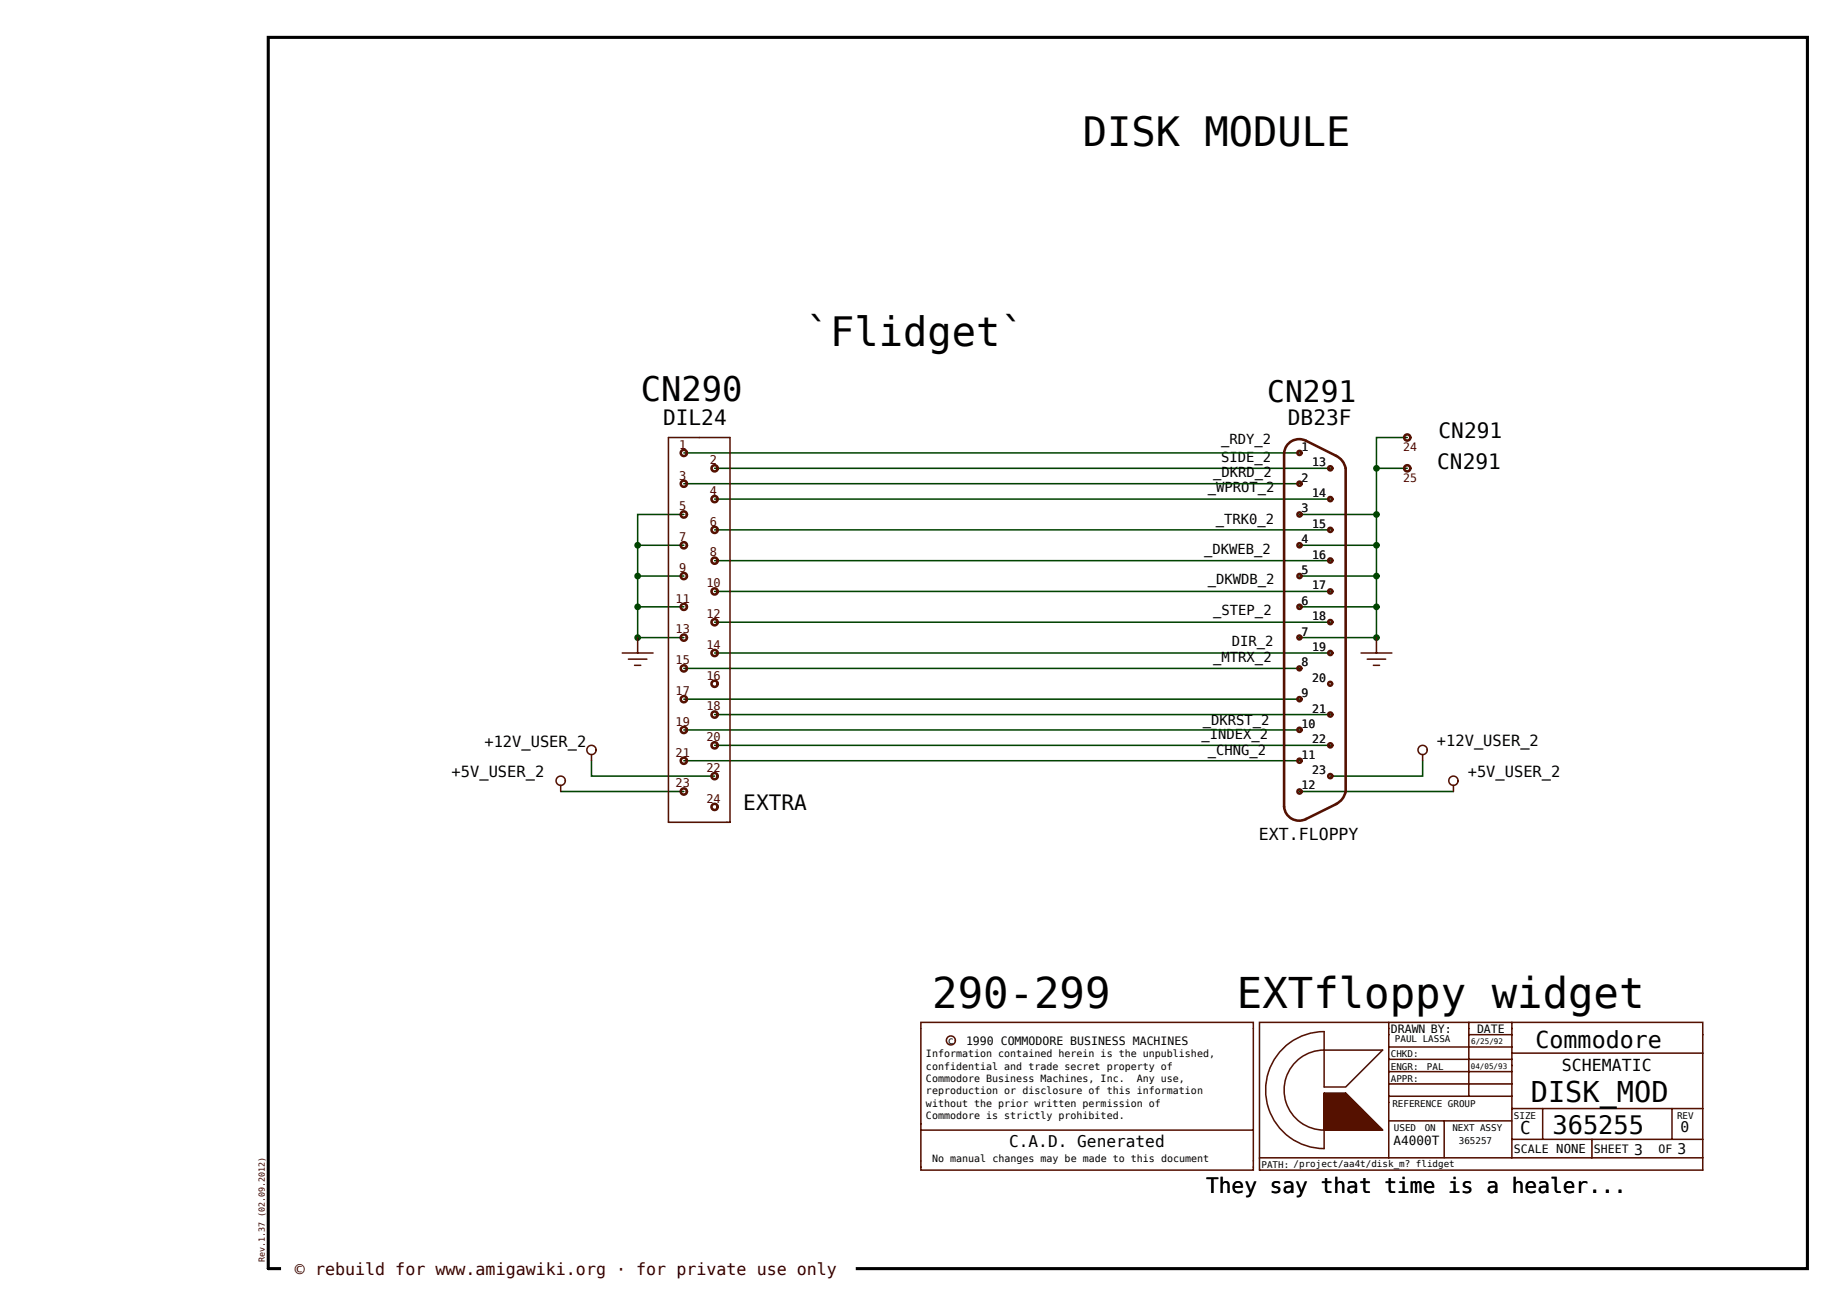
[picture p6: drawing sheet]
<svg xmlns="http://www.w3.org/2000/svg" width="420mm" height="297mm" viewBox="0 0 420 297" stroke-linecap="round" stroke-linejoin="round" font-family="sans-serif">
<g fill="#fff" stroke="#fff" stroke-width=".23">
<path d="M61 8.5h350v280h-350z"/>
<path d="M64 286.1h130.5v4.5h-130.5z"/>
</g>
<path d="M61 8.5h350v280h-350z" fill="none" stroke="#000" stroke-width=".7"/>
<g fill="none" stroke="#040" stroke-width=".35">
<path d="M320 99.5h-7v17.5M155.5 117h-10.5v7M155.5 103h140M155.5 110h140M162.5 106.5h140M162.5 113.5h140M295.5 117h17.5v28h-17.5M313 106.5h7M145 138h10.5M145 131h10.5M155.5 124h-10.5v21h10.5M162.5 120.5h140"/>
<path d="M162.5 127.5h140M162.5 134.5h140M295.5 138h17.5M295.5 131h17.5M295.5 124h17.5M155.5 152h140M155.5 159h140M162.5 141.5h140M162.5 148.5h140M127.5 180h28M134.5 173v3.5h28M155.5 173h140"/>
<path d="M155.5 166h140M162.5 169.5h140M162.5 162.5h140M295.5 180h35M323.5 173v3.5h-21"/>
</g>
<g fill="#040" stroke="#040" stroke-width=".35">
<circle cx="145" cy="131" r=".58"/>
<circle cx="145" cy="138" r=".58"/>
<circle cx="145" cy="145" r=".58"/>
<circle cx="145" cy="124" r=".58"/>
<circle cx="313" cy="138" r=".58"/>
<circle cx="313" cy="145" r=".58"/>
<circle cx="313" cy="131" r=".58"/>
<circle cx="313" cy="124" r=".58"/>
<circle cx="313" cy="117" r=".58"/>
<circle cx="313" cy="106.5" r=".58"/>
</g>
<g fill="none" stroke="#510" stroke-width=".35">
<path d="M152 99.5h14v87.5h-14zM141.5 148.5h7M142.9 149.9h4.2M144.3 151.3h1.4M145 145v3.5M309.5 148.5h7M310.9 149.9h4.2M312.3 151.3h1.4M313 145v3.5M127.5 178.6v1.4M134.5 171.6v1.4M323.5 171.6v1.4"/>
<path d="M330.5 178.6v1.4M291.9 238.3a13.3 13.3 0 0 0-3.1 14.6 13.3 13.3 0 0 0 12.3 8.3v-12.6h4.9l8.4 8.4h-13.3a9.1 9.1 0 0 1-9.1-9.1 9.1 9.1 0 0 1 9.1-9.1h13.3l-8.4 8.4h-4.9v-12.6a13.3 13.3 0 0 0-9.2 3.7zM315.8 232.5v30.8M315.8 238.1h28M334 232.5v16.8M334 235.3h9.8M343.8 232.5v30.8M343.8 239.5h43.4M209.4 257v9.1h75.6v-33.6h-75.6v24.5h75.6M301.1 252.1h8.4M301.1 249.3h5.6M301.1 250h6.3"/>
<path d="M301.1 250.7h7M301.1 251.4h7.7M301.1 252.8h9.1M301.1 253.5h9.8M301.1 254.2h10.5M301.1 254.9h11.2M301.1 255.6h11.9M301.1 256.3h12.6M301.1 248.9h5.2M301.1 249.6h5.9M301.1 250.3h6.6M301.1 251h7.3"/>
<path d="M301.1 251.7h8M301.1 252.4h8.7M301.1 253.1h9.4M301.1 253.8h10.1M301.1 254.5h10.8M301.1 255.2h11.5M301.1 255.9h12.2M301.1 256.6h12.9M301.1 248.7h5M301.1 248.8h5.1M301.1 249.1h5.4M301.1 249.2h5.5"/>
<path d="M301.1 249.4h5.7M301.1 249.5h5.8M301.1 249.8h6.1M301.1 249.9h6.2M301.1 250.1h6.4M301.1 250.2h6.5M301.1 250.5h6.8M301.1 250.6h6.9M301.1 250.8h7.1M301.1 250.9h7.2M301.1 251.2h7.5M301.1 251.3h7.6"/>
<path d="M301.1 251.5h7.8M301.1 251.6h7.9M301.1 251.9h8.2M301.1 252h8.3M301.1 252.2h8.5M301.1 252.3h8.6M301.1 252.6h8.9M301.1 252.7h9M301.1 252.9h9.2M301.1 253h9.3M301.1 253.3h9.6M301.1 253.4h9.7"/>
<path d="M301.1 253.6h9.9M301.1 253.7h10M301.1 254h10.3M301.1 254.1h10.4M301.1 254.3h10.6M301.1 254.4h10.7M301.1 254.7h11M301.1 254.8h11.1M301.1 255h11.3M301.1 255.1h11.4M301.1 255.4h11.7M301.1 255.5h11.8"/>
<path d="M301.1 255.7h12M301.1 255.8h12.1M301.1 256.1h12.4M301.1 256.2h12.5M301.1 256.4h12.7M301.1 256.5h12.8M301.1 256.8h13.1M301.1 256.9h13.2M315.8 254.9h28M315.8 249.3h28M315.8 246.5h28M315.8 243.7h28"/>
<path d="M315.8 240.9h28M328.4 254.9v8.4M343.8 259.1h43.4M343.8 252.1h43.4M350.8 252.1v7M362 259.1v4.2M380.2 252.1v7M286.4 263.3v2.8h100.8v-33.6h-100.8v30.8h100.8"/>
<circle cx="127.5" cy="177.5" r="1.05"/>
<circle cx="134.5" cy="170.5" r="1.05"/>
<circle cx="323.5" cy="170.5" r="1.05"/>
<circle cx="330.5" cy="177.5" r="1.05"/>
<circle cx="216.2" cy="236.6" r="1.02"/>
</g>
<g fill="none" stroke="#510" stroke-width=".58">
<path d="M292 103v80.5M296.9 100.2l7 3.5M297 100.3a3.4 3.4 0 0 0-5 2.8M303.8 103.6a4 4 0 0 1 2.2 3M306 106.5v73.5M306 179.9a4 4 0 0 1-2.2 3M292 183.4a3.4 3.4 0 0 0 5 2.8M304 182.8l-7.1 3.5"/>
<circle cx="320" cy="99.5" r=".7"/>
<circle cx="155.5" cy="103" r=".7"/>
<circle cx="155.5" cy="110" r=".7"/>
<circle cx="155.5" cy="117" r=".7"/>
<circle cx="162.5" cy="106.5" r=".7"/>
<circle cx="162.5" cy="113.5" r=".7"/>
<circle cx="295.5" cy="110" r=".47"/>
<circle cx="295.5" cy="117" r=".47"/>
<circle cx="295.5" cy="103" r=".47"/>
<circle cx="302.5" cy="106.5" r=".47"/>
<circle cx="302.5" cy="113.5" r=".47"/>
<circle cx="320" cy="106.5" r=".7"/>
<circle cx="155.5" cy="138" r=".7"/>
<circle cx="155.5" cy="124" r=".7"/>
<circle cx="155.5" cy="131" r=".7"/>
<circle cx="162.5" cy="134.5" r=".7"/>
<circle cx="162.5" cy="120.5" r=".7"/>
<circle cx="162.5" cy="127.5" r=".7"/>
<circle cx="295.5" cy="124" r=".47"/>
<circle cx="295.5" cy="131" r=".47"/>
<circle cx="295.5" cy="138" r=".47"/>
<circle cx="302.5" cy="134.5" r=".47"/>
<circle cx="302.5" cy="120.5" r=".47"/>
<circle cx="302.5" cy="127.5" r=".47"/>
<circle cx="155.5" cy="152" r=".7"/>
<circle cx="155.5" cy="159" r=".7"/>
<circle cx="155.5" cy="145" r=".7"/>
<circle cx="162.5" cy="148.5" r=".7"/>
<circle cx="162.5" cy="155.5" r=".7"/>
<circle cx="162.5" cy="141.5" r=".7"/>
<circle cx="295.5" cy="145" r=".44"/>
<circle cx="295.5" cy="152" r=".44"/>
<circle cx="295.5" cy="159" r=".47"/>
<circle cx="302.5" cy="155.5" r=".44"/>
<circle cx="302.5" cy="148.5" r=".47"/>
<circle cx="302.5" cy="141.5" r=".47"/>
<circle cx="155.5" cy="173" r=".7"/>
<circle cx="155.5" cy="166" r=".7"/>
<circle cx="155.5" cy="180" r=".7"/>
<circle cx="162.5" cy="169.5" r=".7"/>
<circle cx="162.5" cy="162.5" r=".7"/>
<circle cx="162.5" cy="176.5" r=".7"/>
<circle cx="295.5" cy="173" r=".47"/>
<circle cx="295.5" cy="180" r=".47"/>
<circle cx="295.5" cy="166" r=".47"/>
<circle cx="302.5" cy="176.5" r=".47"/>
<circle cx="302.5" cy="169.5" r=".47"/>
<circle cx="302.5" cy="162.5" r=".47"/>
<circle cx="162.5" cy="183.5" r=".7"/>
</g>
<g font-size="9.6">
<text x="212" y="229.2">290-299</text>
<text x="281.3" y="229.2">EXTfloppy widget</text>
</g>
<g font-size="9.2">
<text x="246.3" y="33.2">DISK MODULE</text>
<text x="183.3" y="78.7">`Flidget`</text>
</g>
<text font-size="7.7" x="145.7" y="91.2">CN290</text>
<text font-size="6.7" x="288.1" y="91.5">CN291</text>
<text font-size="6.5" x="348.1" y="250.6">DISK_MOD</text>
<text font-size="5.8" x="353" y="258">365255</text>
<text font-size="5.3" x="349.2" y="238.3">Commodore</text>
<g font-size="4.8">
<text x="150.8" y="96.6">DIL24</text>
<text x="292.9" y="96.6">DB23F</text>
<text x="327.1" y="99.7">CN291</text>
<text x="326.8" y="106.7">CN291</text>
<text x="169" y="184.1">EXTRA</text>
<text x="274.3" y="271.2">They say that time is a healer...</text>
</g>
<text font-size="4" x="345.7" y="257.9">C</text>
<g font-size="3.8">
<text x="286.3" y="191.1">EXT.FLOPPY</text>
<text x="355.2" y="243.5">SCHEMATIC</text>
</g>
<text font-size="3.8" fill="#300" x="67.1" y="290">© rebuild for www.amigawiki.org · for private use only</text>
<text font-size="3.7" x="229.5" y="260.7">C.A.D. Generated</text>
<g font-size="3.5">
<text x="110.2" y="169.9">+12V_USER_2</text>
<text x="326.8" y="169.7">+12V_USER_2</text>
<text x="102.7" y="176.7">+5V_USER_2</text>
<text x="333.8" y="176.7">+5V_USER_2</text>
</g>
<g font-size="3.3">
<text x="382.2" y="257.5">0</text>
<text x="371.6" y="262.7">3</text>
<text x="381.4" y="262.4">3</text>
</g>
<g font-size="3.2">
<text x="277.7" y="100.9">_RDY_2</text>
<text x="277.7" y="105.1">SIDE_2</text>
<text x="274.7" y="111.9">_WPROT_2</text>
<text x="275.9" y="108.4">_DKRD_2</text>
<text x="276.5" y="119.1">_TRK0_2</text>
<text x="273.8" y="126">_DKWEB_2</text>
<text x="274.7" y="132.9">_DKWDB_2</text>
<text x="275.9" y="139.8">_STEP_2</text>
<text x="280.1" y="146.9">DIR_2</text>
<text x="275.9" y="150.5">_MTRX_2</text>
<text x="273.5" y="164.8">_DKRST_2</text>
<text x="273.2" y="168.1">_INDEX_2</text>
<text x="274.7" y="171.7">_CHNG_2</text>
</g>
<text font-size="2.9" x="316.9" y="260.4">A4000T</text>
<g font-size="2.7" fill="#500">
<text x="154.5" y="102.1">1</text>
<text x="161.5" y="105.6">2</text>
<text x="154.5" y="109.1">3</text>
<text x="161.5" y="112.6">4</text>
<text x="154.5" y="116.1">5</text>
<text x="161.5" y="119.6">6</text>
<text x="154.5" y="123.1">7</text>
<text x="154.5" y="130.1">9</text>
<text x="161.5" y="126.6">8</text>
<text x="153.6" y="137.1">11</text>
<text x="160.6" y="133.6">10</text>
<text x="160.6" y="140.6">12</text>
<text x="153.6" y="144.1">13</text>
<text x="160.6" y="147.6">14</text>
<text x="153.6" y="151.1">15</text>
<text x="160.6" y="154.6">16</text>
<text x="153.6" y="158.1">17</text>
<text x="160.6" y="161.6">18</text>
<text x="153.6" y="165.1">19</text>
<text x="153.6" y="172.1">21</text>
<text x="160.6" y="168.6">20</text>
<text x="153.6" y="179.1">23</text>
<text x="160.6" y="175.6">22</text>
<text x="160.6" y="182.6">24</text>
</g>
<g font-size="2.6" fill="#500">
<text x="296" y="102.5">1</text>
<text x="298.4" y="106">13</text>
<text x="319.1" y="102.5">24</text>
<text x="296" y="109.5">2</text>
<text x="298.4" y="113">14</text>
<text x="319.1" y="109.5">25</text>
<text x="296" y="116.5">3</text>
<text x="296" y="123.5">4</text>
<text x="298.4" y="120">15</text>
<text x="296" y="130.5">5</text>
<text x="298.4" y="127">16</text>
<text x="296" y="137.5">6</text>
<text x="298.4" y="134">17</text>
<text x="298.4" y="141">18</text>
<text x="296" y="144.5">7</text>
<text x="298.4" y="148">19</text>
<text x="296" y="151.5">8</text>
<text x="298.4" y="155">20</text>
<text x="296" y="158.5">9</text>
<text x="296" y="165.5">10</text>
<text x="298.4" y="162">21</text>
<text x="296" y="172.5">11</text>
<text x="298.4" y="169">22</text>
<text x="296" y="179.5">12</text>
<text x="298.4" y="176">23</text>
</g>
<g font-size="2.6">
<text x="219.7" y="237.6">1990 COMMODORE BUSINESS MACHINES</text>
<text x="316.3" y="234.8">DRAWN BY:</text>
<text x="335.9" y="234.8">DATE</text>
<text x="344.3" y="262.1">SCALE NONE</text>
<text x="362.5" y="262.1">SHEET</text>
<text x="377.2" y="262.1">OF</text>
</g>
<g font-size="2.3">
<text x="215.5" y="237.3">c</text>
<text x="210.6" y="243.2">confidential and trade secret property of</text>
<text x="210.6" y="240.4">Information contained herein is the unpublished,</text>
<text x="210.6" y="251.6">without the prior written permission of</text>
<text x="210.6" y="248.8">reproduction or disclosure of this information</text>
<text x="210.6" y="246">Commodore Business Machines, Inc.</text>
<text x="258.5" y="246">Any use,</text>
<text x="210.6" y="254.4">Commodore is strictly prohibited.</text>
<text x="212" y="264.2">No manual changes may be made to this document</text>
</g>
<g font-size="2.1">
<text x="317.2" y="237">PAUL LASSA</text>
<text x="316.3" y="243.2">ENGR:</text>
<text x="316.3" y="240.4">CHKD:</text>
<text x="324.5" y="243.3">PAL</text>
<text x="316.3" y="246">APPR:</text>
<text x="316.6" y="251.6">REFERENCE GROUP</text>
<text x="317" y="257.2">USED</text>
<text x="324" y="257.2">ON</text>
<text x="330.3" y="257.2">NEXT ASSY</text>
<text x="344.3" y="254.4">SIZE</text>
<text x="381.4" y="254.4">REV</text>
<text x="331.7" y="260.2">365257</text>
<text x="286.9" y="265.6">PATH: /project/aa4t/disk_m? flidget</text>
</g>
<text font-size="1.9" fill="#300" x="60.2" y="287" transform="rotate(-90 60.2 287)">Rev.1.37 (02.09.2012)</text>
<g font-size="1.7">
<text x="334.5" y="237.5">6/25/92</text>
<text x="334.5" y="243">04/05/93</text>
</g>
</svg>
